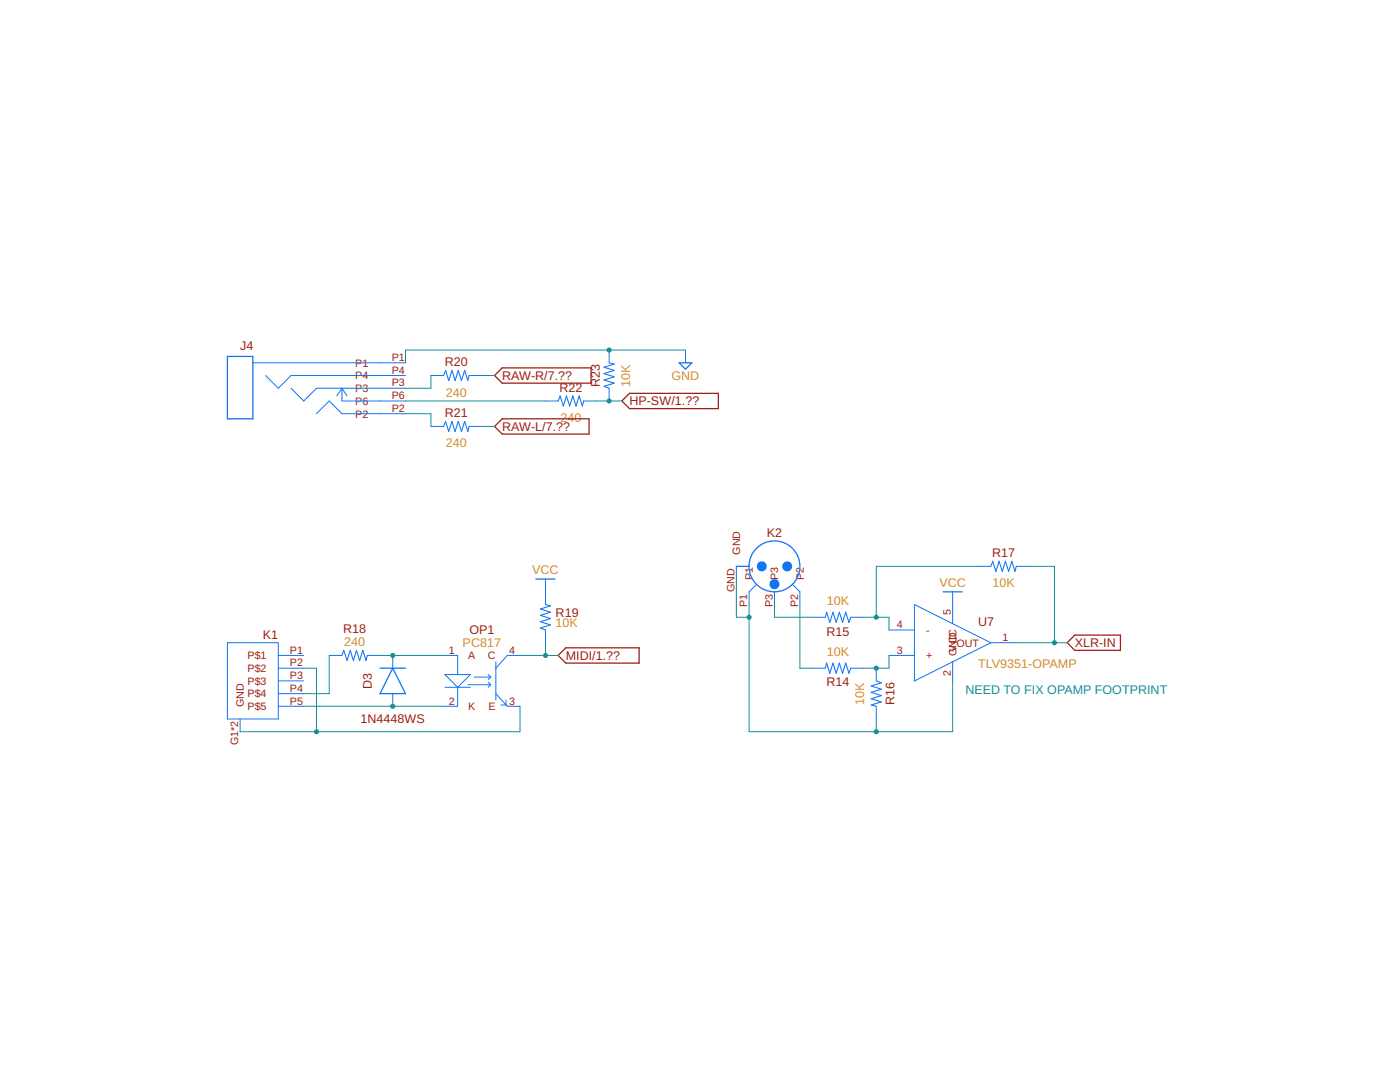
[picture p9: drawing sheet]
<svg xmlns="http://www.w3.org/2000/svg" width="279mm" height="216mm" viewBox="0 0 279 216" stroke-linecap="round" stroke-linejoin="round" font-family="sans-serif">
<path d="M98.7 74.9l1.5-1.5h17.8v3.1h-17.8zM98.7 85.1l1.5-1.5h17.4v3h-17.4zM124.1 80l1.5-1.5h17.8v3h-17.8zM112.9 129.3h14.7v3h-14.7l-1.5-1.5zM213 128.2l1.5-1.5h9.1v3.1h-9.1z" fill="none" stroke="#9c1f14" stroke-width=".25"/>
<g fill="none" stroke="#1375f4" stroke-width=".2">
<path d="M50.5 72.4h30.4M53 74.9l2.5 2.6 2.6-2.6h22.8M58.1 77.5l2.5 2.5 2.6-2.5h17.7M68.2 77.5v2.5h12.7M68.2 77.5l-1 1.5M68.2 77.5l1.1 1.5M63.2 82.5l2.5-2.5 2.5 2.5h12.7M149.5 118.1v2.5M154.6 118.1v2.5M159.6 118.1v2.5M45.4 128.2h10.1v15.3h-10.1zM55.5 130.8h5.1"/>
<path d="M55.5 133.3h5.1M55.5 135.9h5.1M55.5 138.4h5.1M47.9 143.5v2.5M55.5 140.9h5.1"/>
</g>
<g fill="none" stroke="#1375f4" stroke-width=".25">
<path d="M45.4 71.1h5.1v12.5h-5.1z"/>
<circle cx="154.6" cy="113" r="5.1"/>
</g>
<g fill="#1375f4">
<circle cx="154.6" cy="116.6" r="1.01"/>
<circle cx="152" cy="113" r="1.01"/>
<circle cx="157.1" cy="113" r="1.01"/>
</g>
<g fill="#1375f4">
<path d="M153.6 116.6a1.01 1.01 0 0 1 2 0 1.01 1.01 0 0 1-2 0zM153.6 116.6a1.01 1.01 0 0 0 2 0 1.01 1.01 0 0 0-2 0z"/>
<path d="M151 113a1.01 1.01 0 0 1 2 0 1.01 1.01 0 0 1-2 0zM151 113a1.01 1.01 0 0 0 2 0 1.01 1.01 0 0 0-2 0z"/>
<path d="M156.1 113a1.01 1.01 0 0 1 2 0 1.01 1.01 0 0 1-2 0zM156.1 113a1.01 1.01 0 0 0 2 0 1.01 1.01 0 0 0-2 0z"/>
</g>
<g fill="none" stroke="#1375f4" stroke-width=".2">
<path d="M86 74.9h2.5M93.6 74.9h2.6M121.6 69.8v2.6M121.6 77.5v2.5M136.8 69.8v2.6M86 85.1h2.5M93.6 85.1h2.6M108.9 80h2.5M116.5 80h2.5M108.9 115.5v5.1M147 113v2.5M151 116.6l-1.5 1.5"/>
<path d="M158.1 116.6l1.5 1.5M190.1 118.1v6.3M195.2 113h2.5M202.8 113h2.6M65.7 130.8h2.5M73.3 130.8h2.5M78.4 130.8v2.5M78.4 138.4v2.5M88.5 130.8h2.8v3.8M88.8 134.6h5.1l-2.6 2.5zM88.8 137.1h5.1M91.3 137.1v3.8h-2.8"/>
<path d="M93.4 136.6h4.5M94.6 135.1h3.3M97.4 134.6l.5 .5M97.4 136.1l.5 .5M97.9 135.1l-.5 .5M97.9 136.6l-.5 .5M99 138.4l2.2 2.5h2.6M99 132.1v7.6M101 139.7v1h-1M103.8 130.8h-2.6l-2.2 2.5M108.9 125.7v2.5M162.2 133.3h2.5"/>
<path d="M162.2 123.2h2.5M169.8 133.3h2.5M169.8 123.2h2.5M174.9 133.3v2.6M177.4 130.8h5.1M177.4 125.7h5.1M182.5 120.6l15.2 7.6-15.2 7.7zM190.1 132.1v3.8M197.7 128.2h5.1M174.9 140.9v2.6"/>
</g>
<path d="M135.5 72.4h2.6l-1.3 1.3zM107 115.5h3.8M147 113h2.5M188.2 118.1h3.8M75.8 133.3h5.1M78.4 133.3l2.5 5.1h-5.1z" fill="none" stroke="#1375f4" stroke-width=".25"/>
<path d="M88.5 74.9l.4-1 .7 2 .6-2 .6 2 .7-2 .6 2 .6-2 .7 2 .2-1M121.6 72.4l1 .2-2.1 .7 2.1 .6-2.1 .6 2.1 .7-2.1 .6 2.1 .7-2.1 .6 1.1 .4M88.5 85.1l.4-1 .7 2 .6-2 .6 2 .7-2 .6 2 .6-2 .7 2 .2-1M111.4 80l.4-1 .6 2 .7-2 .6 2 .6-2 .7 2 .6-2 .6 2 .3-1M197.7 113l.4-1 .7 2 .6-2 .6 2 .7-2 .6 2 .6-2 .7 2 .2-1M68.2 130.8l.4-1 .7 2 .6-2 .6 2 .6-2 .7 2 .6-2 .6 2 .3-1M108.9 120.6l1 .3-2.1 .6 2.1 .7-2.1 .6 2.1 .6-2.1 .7 2.1 .6-2.1 .6 1.1 .4M164.7 133.3l.3-1 .6 2 .6-2 .7 2 .6-2 .6 2 .7-2 .6 2 .4-1M164.7 123.2l.3-1 .6 2 .6-2 .7 2 .6-2 .6 2 .7-2 .6 2 .4-1M174.9 135.9l1 .3-2 .7 2 .6-2 .7 2 .6-2 .6 2 .7-2 .6 1 .2" fill="none" stroke="#1375f4" stroke-width=".21"/>
<path d="M147 115.5v7.7h2.5M149.5 120.6v25.4h40.6v-10.1M174.9 143.5v2.5" fill="none" stroke="#158f93" stroke-width=".2"/>
<g fill="#158f93">
<circle cx="149.5" cy="123.2" r=".51"/>
<circle cx="174.9" cy="146" r=".51"/>
</g>
<g fill="#158f93">
<path d="M149 123.2a.51 .51 0 0 1 1 0 .51 .51 0 0 1-1 0zM149 123.2a.51 .51 0 0 0 1 0 .51 .51 0 0 0-1 0z"/>
<path d="M174.4 146a.51 .51 0 0 1 1 0 .51 .51 0 0 1-1 0zM174.4 146a.51 .51 0 0 0 1 0 .51 .51 0 0 0-1 0z"/>
</g>
<path d="M60.6 140.9h27.9" fill="none" stroke="#158f93" stroke-width=".2"/>
<circle cx="78.4" cy="140.9" r=".51" fill="#158f93"/>
<path d="M77.9 140.9a.51 .51 0 0 1 1 0 .51 .51 0 0 1-1 0zM77.9 140.9a.51 .51 0 0 0 1 0 .51 .51 0 0 0-1 0z" fill="#158f93"/>
<path d="M65.7 130.8v7.6h-5.1M75.8 130.8h12.7" fill="none" stroke="#158f93" stroke-width=".2"/>
<circle cx="78.4" cy="130.8" r=".51" fill="#158f93"/>
<path d="M77.9 130.8a.51 .51 0 0 1 1 0 .51 .51 0 0 1-1 0zM77.9 130.8a.51 .51 0 0 0 1 0 .51 .51 0 0 0-1 0z" fill="#158f93"/>
<path d="M103.8 130.8h7.6M108.9 128.2v2.6" fill="none" stroke="#158f93" stroke-width=".2"/>
<circle cx="108.9" cy="130.8" r=".51" fill="#158f93"/>
<path d="M108.4 130.8a.51 .51 0 0 1 1 0 .51 .51 0 0 1-1 0zM108.4 130.8a.51 .51 0 0 0 1 0 .51 .51 0 0 0-1 0z" fill="#158f93"/>
<path d="M60.6 133.3h2.6v12.7M103.8 140.9v5.1h-55.9" fill="none" stroke="#158f93" stroke-width=".2"/>
<circle cx="63.2" cy="146" r=".51" fill="#158f93"/>
<path d="M62.7 146a.51 .51 0 0 1 1 0 .51 .51 0 0 1-1 0zM62.7 146a.51 .51 0 0 0 1 0 .51 .51 0 0 0-1 0z" fill="#158f93"/>
<path d="M154.6 120.6v2.6h7.6M159.6 120.6v12.7h2.6M177.4 130.8v2.5h-5.1" fill="none" stroke="#158f93" stroke-width=".2"/>
<circle cx="174.9" cy="133.3" r=".51" fill="#158f93"/>
<path d="M174.4 133.3a.51 .51 0 0 1 1 0 .51 .51 0 0 1-1 0zM174.4 133.3a.51 .51 0 0 0 1 0 .51 .51 0 0 0-1 0z" fill="#158f93"/>
<path d="M195.2 113h-20.3v10.2M172.3 123.2h5.1v2.5" fill="none" stroke="#158f93" stroke-width=".2"/>
<circle cx="174.9" cy="123.2" r=".51" fill="#158f93"/>
<path d="M174.4 123.2a.51 .51 0 0 1 1 0 .51 .51 0 0 1-1 0zM174.4 123.2a.51 .51 0 0 0 1 0 .51 .51 0 0 0-1 0z" fill="#158f93"/>
<path d="M205.4 113h5v15.2M202.8 128.2h10.2" fill="none" stroke="#158f93" stroke-width=".2"/>
<circle cx="210.4" cy="128.2" r=".51" fill="#158f93"/>
<path d="M209.9 128.2a.51 .51 0 0 1 1 0 .51 .51 0 0 1-1 0zM209.9 128.2a.51 .51 0 0 0 1 0 .51 .51 0 0 0-1 0z" fill="#158f93"/>
<path d="M136.8 69.8h-55.9v2.6" fill="none" stroke="#158f93" stroke-width=".2"/>
<circle cx="121.6" cy="69.8" r=".51" fill="#158f93"/>
<path d="M121.1 69.8a.51 .51 0 0 1 1 0 .51 .51 0 0 1-1 0zM121.1 69.8a.51 .51 0 0 0 1 0 .51 .51 0 0 0-1 0z" fill="#158f93"/>
<path d="M80.9 80h28M80.9 82.5h5.1v2.6M119 80h5.1" fill="none" stroke="#158f93" stroke-width=".2"/>
<circle cx="121.6" cy="80" r=".51" fill="#158f93"/>
<path d="M121.1 80a.51 .51 0 0 1 1 0 .51 .51 0 0 1-1 0zM121.1 80a.51 .51 0 0 0 1 0 .51 .51 0 0 0-1 0z" fill="#158f93"/>
<path d="M86 74.9v2.6h-5.1M96.2 74.9h2.5M96.2 85.1h2.5" fill="none" stroke="#158f93" stroke-width=".2"/>
<g font-size="2.5" fill="#9c1f14">
<text x="47.9" y="69.9">J4</text>
<text x="88.8" y="73.1">R20</text>
<text x="100.2" y="75.8">RAW-R/7.??</text>
<text x="119.7" y="77.2" transform="rotate(-90 119.7 77.2)">R23</text>
<text x="88.8" y="83.2">R21</text>
<text x="111.7" y="78.1">R22</text>
<text x="125.6" y="80.9">HP-SW/1.??</text>
<text x="100.2" y="86">RAW-L/7.??</text>
<text x="153" y="107.2">K2</text>
<text x="198" y="111.1">R17</text>
<text x="110.9" y="123.1">R19</text>
<text x="195.2" y="124.9">U7</text>
<text x="52.5" y="127.5">K1</text>
<text x="68.5" y="126.4">R18</text>
<text x="93.7" y="126.6">OP1</text>
<text x="112.9" y="131.7">MIDI/1.??</text>
<text x="165" y="126.8">R15</text>
<text x="214.5" y="129.1">XLR-IN</text>
<text x="74.2" y="137.4" transform="rotate(-90 74.2 137.4)">D3</text>
<text x="165" y="137">R14</text>
<text x="178.5" y="140.7" transform="rotate(-90 178.5 140.7)">R16</text>
<text x="72" y="144.4">1N4448WS</text>
</g>
<g font-size="2.5" fill="#d59028">
<text x="125.7" y="77.2" transform="rotate(-90 125.7 77.2)">10K</text>
<text x="134" y="75.8">GND</text>
<text x="89" y="79.1">240</text>
<text x="89" y="89.3">240</text>
<text x="111.8" y="84.2">240</text>
<text x="106.2" y="114.5">VCC</text>
<text x="187.5" y="117.1">VCC</text>
<text x="198.1" y="117.2">10K</text>
<text x="110.9" y="125.1">10K</text>
<text x="165" y="120.8">10K</text>
<text x="68.7" y="128.9">240</text>
<text x="92.3" y="129.1">PC817</text>
<text x="165" y="130.9">10K</text>
<text x="195.2" y="133.3">TLV9351-OPAMP</text>
<text x="172.5" y="140.6" transform="rotate(-90 172.5 140.6)">10K</text>
</g>
<text font-size="2.5" fill="#158f93" x="192.7" y="138.4">NEED TO FIX OPAMP FOOTPRINT</text>
<g font-size="2.1" fill="#9c1f14">
<text x="70.9" y="73.2">P1</text>
<text x="70.9" y="75.7">P4</text>
<text x="78.2" y="72">P1</text>
<text x="78.2" y="74.6">P4</text>
<text x="78.2" y="77.1">P3</text>
<text x="70.9" y="78.2">P3</text>
<text x="70.9" y="80.8">P6</text>
<text x="70.9" y="83.3">P2</text>
<text x="78.2" y="79.7">P6</text>
<text x="78.2" y="82.2">P2</text>
<text x="147.7" y="110.7" transform="rotate(-90 147.7 110.7)">GND</text>
<text x="146.6" y="118.1" transform="rotate(-90 146.6 118.1)">GND</text>
<text x="150.3" y="115.8" transform="rotate(-90 150.3 115.8)">P1</text>
<text x="155.3" y="115.8" transform="rotate(-90 155.3 115.8)">P3</text>
<text x="160.4" y="115.8" transform="rotate(-90 160.4 115.8)">P2</text>
<text x="149.1" y="121" transform="rotate(-90 149.1 121)">P1</text>
<text x="154.2" y="121" transform="rotate(-90 154.2 121)">P3</text>
<text x="159.3" y="121" transform="rotate(-90 159.3 121)">P2</text>
<text x="179" y="125.3">4</text>
<text x="189.8" y="122.8" transform="rotate(-90 189.8 122.8)">5</text>
<text x="49.4" y="131.5">P$1</text>
<text x="57.9" y="130.4">P1</text>
<text x="89.5" y="130.4">1</text>
<text x="93.4" y="131.5">A</text>
<text x="97.4" y="131.5">C</text>
<text x="101.6" y="130.4">4</text>
<text x="179" y="130.4">3</text>
<text x="184.8" y="126.5">-</text>
<text x="184.8" y="131.5">+</text>
<text x="190.9" y="129">OUT</text>
<text x="190.9" y="131" transform="rotate(-90 190.9 131)">GVNCDC</text>
<text x="200.1" y="127.9">1</text>
<text x="49.4" y="134.1">P$2</text>
<text x="49.4" y="136.6">P$3</text>
<text x="57.9" y="133">P2</text>
<text x="57.9" y="135.5">P3</text>
<text x="189.8" y="134.9" transform="rotate(-90 189.8 134.9)">2</text>
<text x="48.7" y="141.1" transform="rotate(-90 48.7 141.1)">GND</text>
<text x="49.4" y="139.2">P$4</text>
<text x="49.4" y="141.7">P$5</text>
<text x="57.9" y="138">P4</text>
<text x="57.9" y="140.6">P5</text>
<text x="89.5" y="140.6">2</text>
<text x="93.4" y="141.7">K</text>
<text x="97.5" y="141.7">E</text>
<text x="101.6" y="140.6">3</text>
<text x="47.6" y="148.7" transform="rotate(-90 47.6 148.7)">G1*2</text>
</g>
</svg>
